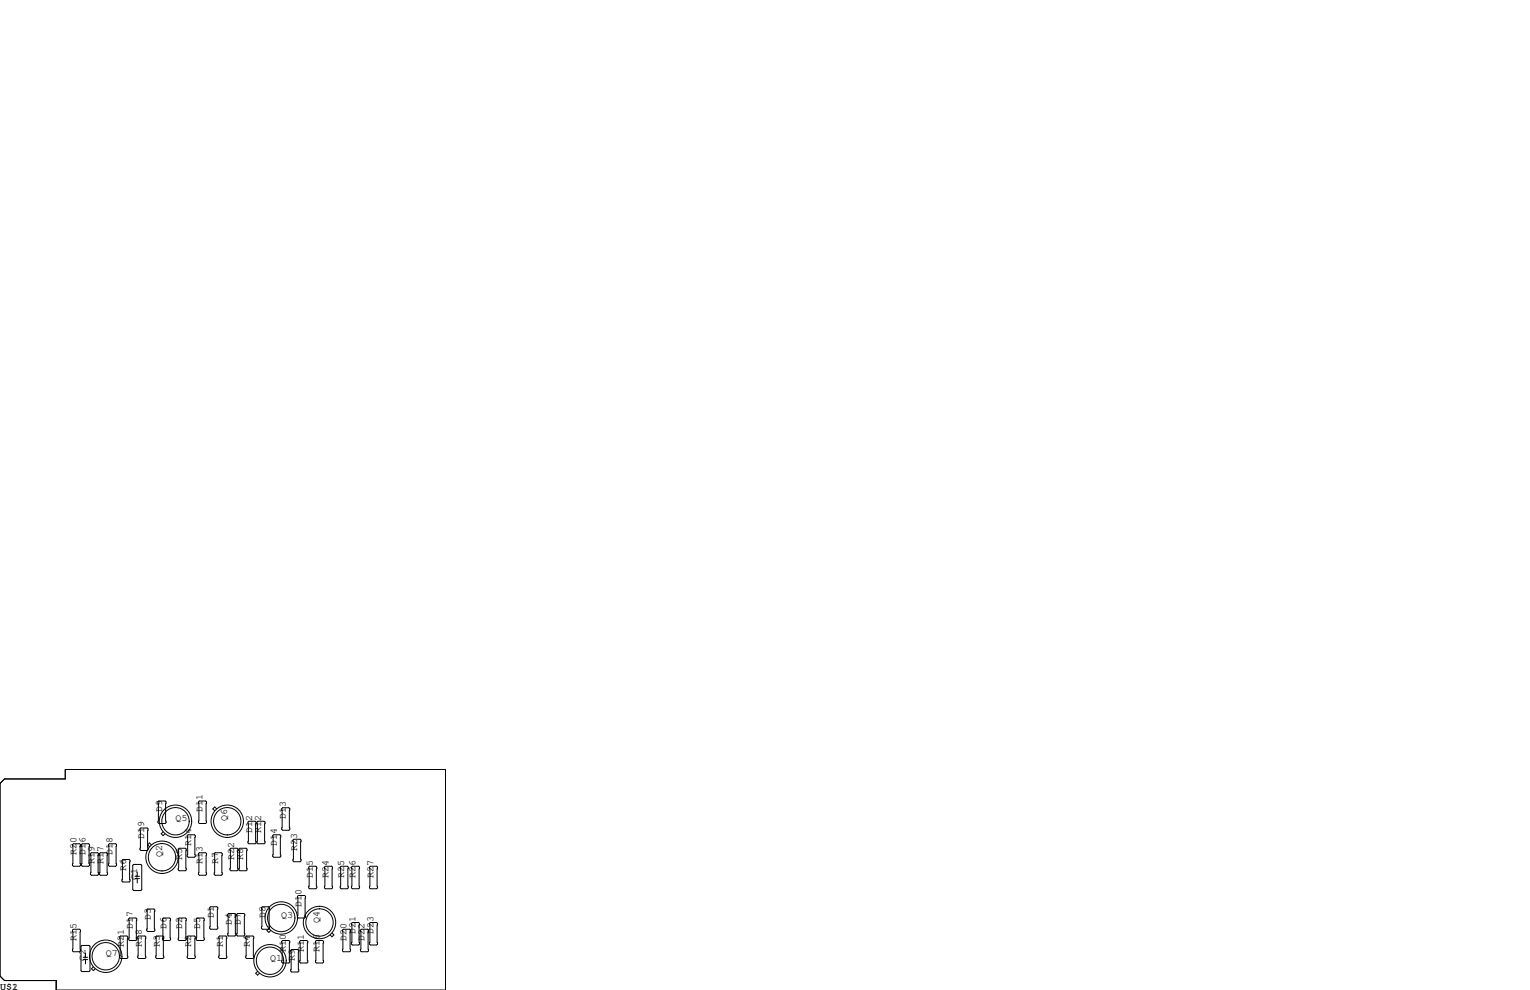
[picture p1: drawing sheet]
<svg xmlns="http://www.w3.org/2000/svg" width="432mm" height="279mm" viewBox="0 0 432 279" stroke-linecap="round" stroke-linejoin="round" font-family="sans-serif">
<g fill="none" stroke="#000" stroke-width=".28">
<path d="M0 221.1l1.3-1.3h17.1v-2.6h107.3v62.2h-109.8v-2.7h-14.6l-1.3-1.2zM20.7 238.1h1.8l.2 .3v5.8l-.2 .3h-1.8l-.3-.3v-5.8zM23.2 238.1h1.8l.3 .3v5.8l-.3 .3h-1.8l-.2-.3v-5.8zM30.9 238.1h1.7l.3 .3v5.8l-.3 .3h-1.7l-.3-.3v-5.8zM39.5 233.9l.3-.2h1.7l.3 .2v5.9l-.3 .2h-1.7l-.3-.2zM42.7 238.4l-.5-.5-.5 .5 .5 .6M44.6 226.3l.2-.2h1.8l.3 .2v5.9l-.3 .2h-1.8l-.2-.2zM46 234.8l-.5 .5 .5 .5 .6-.5M50.3 239.6l.2-.2h1.8l.3 .2v5.9l-.3 .2h-1.8l-.2-.2zM52.8 235.8l.3-.2h1.8l.2 .2v5.9l-.2 .2h-1.8l-.3-.2zM56 226.3l.3-.2h1.7l.3 .2v5.9l-.3 .2h-1.7l-.3-.2zM61.1 228.3l-.5-.6-.5 .6 .5 .5"/>
<path d="M64.9 239.6l.3-.2h1.7l.3 .2v5.9l-.3 .2h-1.7l-.3-.2zM67.4 239.6l.3-.2h1.8l.2 .2v5.9l-.2 .2h-1.8l-.3-.2zM70 232l.2-.2h1.8l.3 .2v5.9l-.3 .2h-1.8l-.2-.2zM72.5 232l.3-.2h1.7l.3 .2v5.9l-.3 .2h-1.7l-.3-.2zM77 235.8l.2-.2h1.8l.2 .2v5.9l-.2 .2h-1.8l-.2-.2zM79.8 228h1.7l.3 .2v5.9l-.3 .2h-1.7l-.3-.2v-5.9zM82.7 237.1l.2-.2h1.8l.3 .2v5.9l-.3 .2h-1.8l-.2-.2zM25.8 240.7h1.8l.2 .2v5.9l-.2 .2h-1.8l-.3-.2v-5.9zM28.3 240.7h1.8l.3 .2v5.9l-.3 .2h-1.8l-.2-.2v-5.9zM34.7 242.6h1.7l.3 .2v5.9l-.3 .2h-1.7l-.3-.2v-5.9zM36.3 259.3l.3-.2h1.8l.2 .2v5.9l-.2 .2h-1.8l-.3-.2zM37.7 244h2.1l.2 .2v6.9l-.2 .2h-2.1l-.2-.2v-6.9z"/>
<path d="M38.1 248h1.3M38.1 247.3h1.3M38.7 246.1v1.2M38.7 248v1.2M41.4 256.8l.3-.3h1.7l.3 .3v5.8l-.3 .3h-1.7l-.3-.3zM45.8 259.3l.3-.2h1.8l.2 .2v5.9l-.2 .2h-1.8l-.3-.2zM50.3 259.3l.2-.2h1.8l.3 .2v5.9l-.3 .2h-1.8l-.2-.2zM55.4 259.3l.2-.2h1.8l.3 .2v5.9l-.3 .2h-1.8l-.2-.2zM56 240.9l.3-.2h1.7l.3 .2v5.9l-.3 .2h-1.7l-.3-.2zM59.2 256.2l.2-.3h1.8l.3 .3v5.8l-.3 .3h-1.8l-.2-.3zM60.5 240.9l.2-.2h1.8l.2 .2v5.9l-.2 .2h-1.8l-.2-.2zM64.3 258.1l.2-.3h1.8l.2 .3v5.8l-.2 .3h-1.8l-.2-.3z"/>
<path d="M66.8 258.1l.3-.3h1.7l.3 .3v5.8l-.3 .3h-1.7l-.3-.3zM73.8 256.2l.2-.3h1.8l.3 .3v5.8l-.3 .3h-1.8l-.2-.3zM83.9 253l.3-.3h1.8l.2 .3v5.8l-.2 .3h-1.8l-.3-.3zM87.1 244.7l.3-.2h1.8l.2 .2v5.9l-.2 .2h-1.8l-.3-.2zM91.6 244.7l.2-.2h1.8l.3 .2v5.9l-.3 .2h-1.8l-.2-.2zM96 244.7l.3-.2h1.7l.3 .2v5.9l-.3 .2h-1.7l-.3-.2zM99.2 244.7l.2-.2h1.8l.3 .2v5.9l-.3 .2h-1.8l-.2-.2zM104.3 244.7l.2-.2h1.8l.3 .2v5.9l-.3 .2h-1.8l-.2-.2zM20.4 262.5l.3-.2h1.8l.2 .2v5.9l-.2 .2h-1.8l-.3-.2zM23.1 266.8h2l.3 .3v6.8l-.3 .3h-2l-.2-.3v-6.8zM23.5 270.8h1.3M23.5 270.2h1.3"/>
<path d="M24.1 269v1.2M24.1 270.8v1.2M26.3 272.9l-.5 .5 .5 .5 .6-.5M33.8 264.4l.2-.2h1.8l.3 .2v5.9l-.3 .2h-1.8l-.2-.2zM38.9 264.4l.2-.2h1.8l.2 .2v5.9l-.2 .2h-1.8l-.2-.2zM43.9 264.4l.3-.2h1.8l.2 .2v5.9l-.2 .2h-1.8l-.3-.2zM52.8 264.4l.3-.2h1.8l.2 .2v5.9l-.2 .2h-1.8l-.3-.2zM61.7 264.4l.3-.2h1.8l.2 .2v5.9l-.2 .2h-1.8l-.3-.2zM69.3 264.4l.3-.2h1.8l.2 .2v5.9l-.2 .2h-1.8l-.3-.2zM72.7 274.1l-.5 .6 .5 .5 .5-.5M75.9 262.1l-.6 .5 .6 .5 .5-.5M79.5 265.7l.3-.3h1.7l.3 .3v5.8l-.3 .3h-1.7l-.3-.3z"/>
<path d="M82 268.2l.3-.2h1.8l.2 .2v5.9l-.2 .2h-1.8l-.3-.2zM84.6 265.7l.2-.3h1.8l.3 .3v5.8l-.3 .3h-1.8l-.2-.3zM89 265.7l.3-.3h1.8l.2 .3v5.8l-.2 .3h-1.8l-.3-.3zM93.7 263.3l.5 .6-.5 .5-.5-.5M96.6 262.5l.3-.2h1.8l.2 .2v5.9l-.2 .2h-1.8l-.3-.2zM99.2 260.6l.2-.3h1.8l.3 .3v5.8l-.3 .3h-1.8l-.2-.3zM101.7 262.5l.3-.2h1.8l.2 .2v5.9l-.2 .2h-1.8l-.3-.2zM104.3 260.6l.2-.3h1.8l.3 .3v5.8l-.3 .3h-1.8l-.2-.3z"/>
<circle cx="49.5" cy="231.8" r="3.9"/>
<circle cx="49.5" cy="231.8" r="4.6"/>
<circle cx="64.1" cy="231.8" r="4.6"/>
<circle cx="64.1" cy="231.8" r="3.9"/>
<circle cx="45.7" cy="241.9" r="4.6"/>
<circle cx="45.7" cy="241.9" r="3.9"/>
<circle cx="79.4" cy="259.1" r="4.6"/>
<circle cx="79.4" cy="259.1" r="3.9"/>
<circle cx="29.8" cy="269.9" r="4.6"/>
<circle cx="29.8" cy="269.9" r="3.9"/>
<circle cx="76.2" cy="271.1" r="4.6"/>
<circle cx="76.2" cy="271.1" r="3.9"/>
<circle cx="90.2" cy="260.4" r="3.9"/>
<circle cx="90.2" cy="260.4" r="4.6"/>
</g>
<g font-size="2.8">
<text x="45.7" y="229.2" transform="rotate(-90 45.7 229.2)">D9</text>
<text x="49.5" y="231.8">Q5</text>
<text x="57.1" y="229.2" transform="rotate(-90 57.1 229.2)">D11</text>
<text x="64.1" y="231.8" transform="rotate(-90 64.1 231.8)">Q6</text>
<text x="80.6" y="231.1" transform="rotate(-90 80.6 231.1)">D13</text>
<text x="40.6" y="236.9" transform="rotate(-90 40.6 236.9)">D19</text>
<text x="54" y="238.8" transform="rotate(-90 54 238.8)">R14</text>
<text x="71.1" y="234.9" transform="rotate(-90 71.1 234.9)">D12</text>
<text x="73.7" y="234.9" transform="rotate(-90 73.7 234.9)">R12</text>
<text x="78.1" y="238.8" transform="rotate(-90 78.1 238.8)">D14</text>
<text x="21.6" y="241.3" transform="rotate(-90 21.6 241.3)">R20</text>
<text x="24.1" y="241.3" transform="rotate(-90 24.1 241.3)">D16</text>
<text x="26.7" y="243.8" transform="rotate(-90 26.7 243.8)">R19</text>
<text x="29.2" y="243.8" transform="rotate(-90 29.2 243.8)">R17</text>
<text x="31.7" y="241.3" transform="rotate(-90 31.7 241.3)">D18</text>
<text x="35.6" y="245.7" transform="rotate(-90 35.6 245.7)">R6</text>
<text x="45.7" y="241.9" transform="rotate(-90 45.7 241.9)">Q2</text>
<text x="51.4" y="242.6" transform="rotate(-90 51.4 242.6)">R5</text>
<text x="57.1" y="243.8" transform="rotate(-90 57.1 243.8)">R13</text>
<text x="61.6" y="243.8" transform="rotate(-90 61.6 243.8)">R7</text>
<text x="66" y="242.6" transform="rotate(-90 66 242.6)">R22</text>
<text x="68.6" y="242.6" transform="rotate(-90 68.6 242.6)">R8</text>
<text x="83.8" y="240" transform="rotate(-90 83.8 240)">R23</text>
<text x="38.7" y="248.3" transform="rotate(-90 38.7 248.3)">C1</text>
<text x="88.3" y="247.6" transform="rotate(-90 88.3 247.6)">D15</text>
<text x="92.7" y="247.6" transform="rotate(-90 92.7 247.6)">R24</text>
<text x="97.2" y="247.6" transform="rotate(-90 97.2 247.6)">R25</text>
<text x="100.3" y="247.6" transform="rotate(-90 100.3 247.6)">R26</text>
<text x="105.4" y="247.6" transform="rotate(-90 105.4 247.6)">R27</text>
<text x="85.1" y="255.9" transform="rotate(-90 85.1 255.9)">D10</text>
<text x="37.5" y="262.3" transform="rotate(-90 37.5 262.3)">D17</text>
<text x="42.5" y="259.7" transform="rotate(-90 42.5 259.7)">D3</text>
<text x="47" y="262.3" transform="rotate(-90 47 262.3)">D6</text>
<text x="51.4" y="262.3" transform="rotate(-90 51.4 262.3)">D2</text>
<text x="56.5" y="262.3" transform="rotate(-90 56.5 262.3)">D5</text>
<text x="60.3" y="259.1" transform="rotate(-90 60.3 259.1)">D1</text>
<text x="65.4" y="261" transform="rotate(-90 65.4 261)">D4</text>
<text x="67.9" y="261" transform="rotate(-90 67.9 261)">D7</text>
<text x="74.9" y="259.1" transform="rotate(-90 74.9 259.1)">D8</text>
<text x="79.4" y="259.1">Q3</text>
<text x="90.2" y="260.3" transform="rotate(-90 90.2 260.3)">Q4</text>
<text x="100.3" y="263.5" transform="rotate(-90 100.3 263.5)">D21</text>
<text x="105.4" y="263.5" transform="rotate(-90 105.4 263.5)">D23</text>
<text x="21.6" y="265.4" transform="rotate(-90 21.6 265.4)">R15</text>
<text x="29.8" y="269.9">Q7</text>
<text x="34.9" y="267.3" transform="rotate(-90 34.9 267.3)">R21</text>
<text x="40" y="267.3" transform="rotate(-90 40 267.3)">R18</text>
<text x="45.1" y="267.3" transform="rotate(-90 45.1 267.3)">R3</text>
<text x="54" y="267.3" transform="rotate(-90 54 267.3)">R2</text>
<text x="62.9" y="267.3" transform="rotate(-90 62.9 267.3)">R1</text>
<text x="70.5" y="267.3" transform="rotate(-90 70.5 267.3)">R4</text>
<text x="80.6" y="268.6" transform="rotate(-90 80.6 268.6)">R10</text>
<text x="85.7" y="268.6" transform="rotate(-90 85.7 268.6)">R11</text>
<text x="90.2" y="268.6" transform="rotate(-90 90.2 268.6)">R16</text>
<text x="97.8" y="265.4" transform="rotate(-90 97.8 265.4)">D20</text>
<text x="102.9" y="265.4" transform="rotate(-90 102.9 265.4)">D22</text>
<text x="24.1" y="271.1" transform="rotate(-90 24.1 271.1)">C2</text>
<text x="76.2" y="271.1">Q1</text>
<text x="83.2" y="271.1" transform="rotate(-90 83.2 271.1)">R9</text>
<text x="0" y="279.4">U$1</text>
<text x="3.4" y="279.4">2</text>
</g>
</svg>
